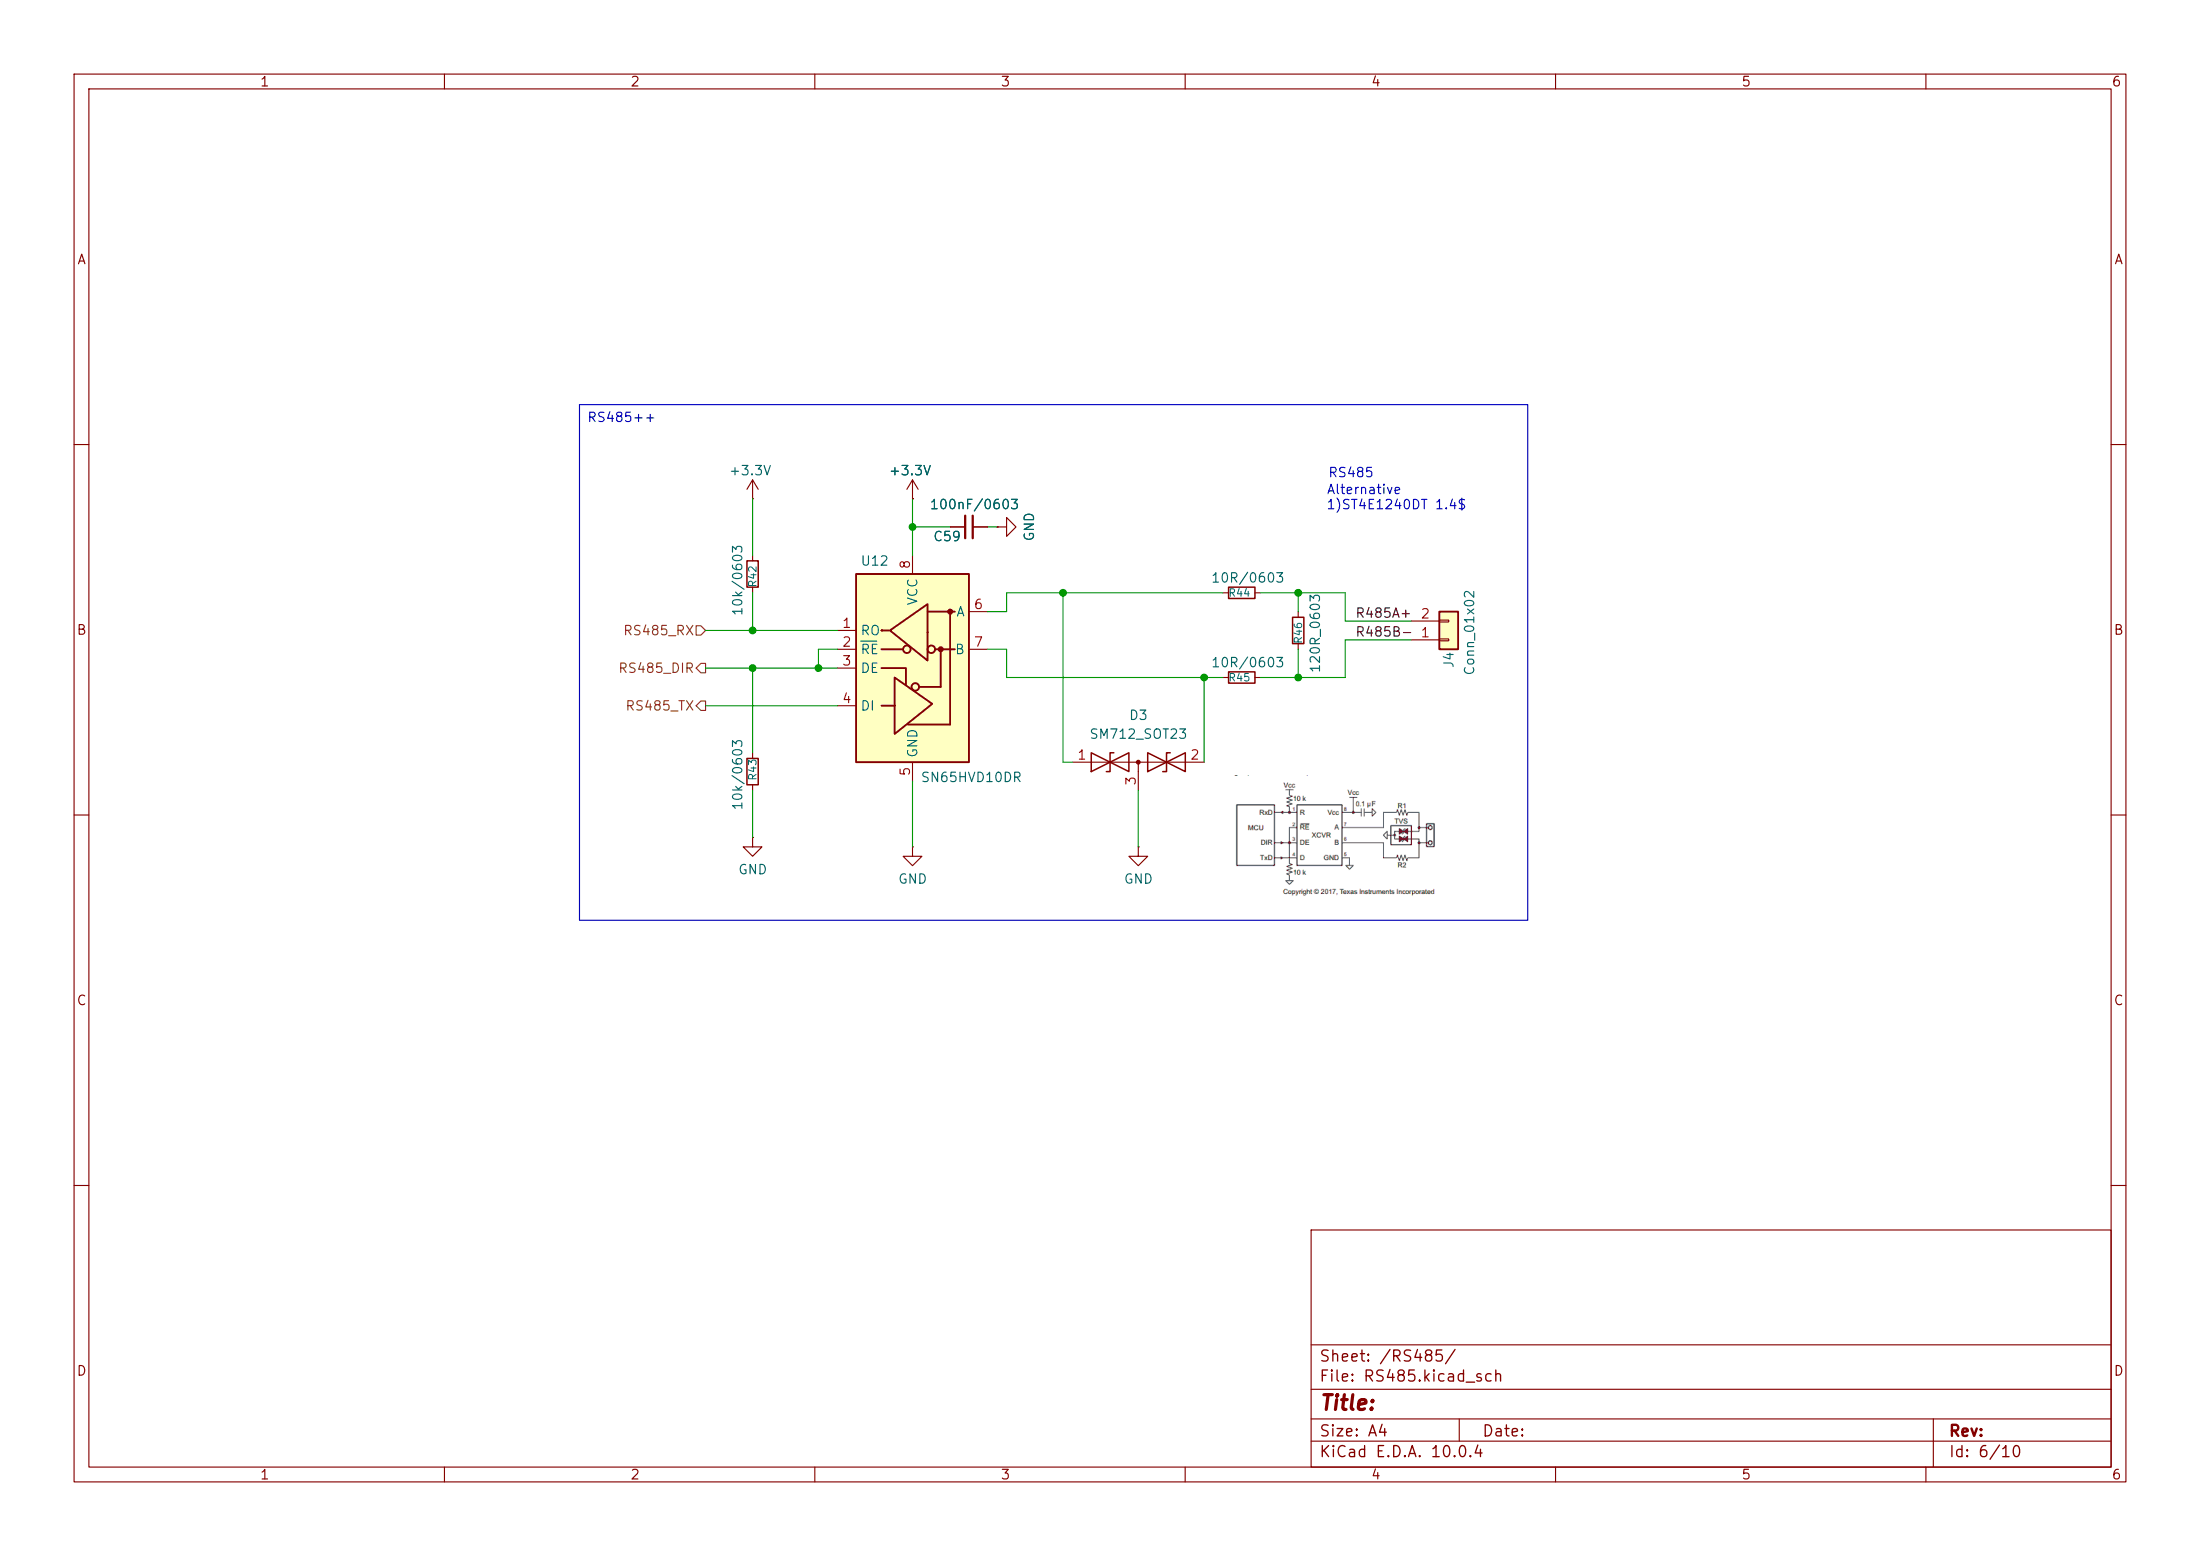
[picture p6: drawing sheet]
(kicad_sch
 (version 20260306)
 (generator "eeschema")
 (generator_version "10.0")
 (paper "A4")
 (lib_symbols
  (symbol "Connector_Generic:Conn_01x02"
   (pin_names
    (offset 1.016) (hide yes)) (exclude_from_sim no) (in_bom yes) (on_board yes)
   (in_pos_files yes)
   (duplicate_pin_numbers_are_jumpers no)
   (property "Reference" "J" (at 0 2.54 0) (show_name no) (do_not_autoplace no) (effects (font (size 1.27 1.27))))
   (property "Value" "Conn_01x02" (at 0 -5.08 0) (show_name no) (do_not_autoplace no) (effects (font (size 1.27 1.27))))
   (property "Footprint" "" (at 0 0 0) (show_name no) (do_not_autoplace no) (hide yes) (effects (font (size 1.27 1.27))))
   (property "Datasheet" "" (at 0 0 0) (show_name no) (do_not_autoplace no) (hide yes) (effects (font (size 1.27 1.27))))
   (property "Description" "Generic connector, single row, 01x02, script generated (kicad-library-utils/schlib/autogen/connector/)" (at 0 0 0) (show_name no) (do_not_autoplace no) (hide yes) (effects (font (size 1.27 1.27))))
   (symbol "Conn_01x02_1_1"
    (rectangle (start -1.27 1.27) (end 1.27 -3.81) (stroke (width 0.254) (type default)) (fill (type background)))
    (rectangle (start -1.27 0.127) (end 0 -0.127) (stroke (width 0.1524) (type default)) (fill (type none)))
    (rectangle (start -1.27 -2.413) (end 0 -2.667) (stroke (width 0.1524) (type default)) (fill (type none)))
    (pin passive line (at -5.08 0 0) (length 3.81) (name "Pin_1" (effects (font (size 1.27 1.27)))) (number "1" (effects (font (size 1.27 1.27)))))
    (pin passive line (at -5.08 -2.54 0) (length 3.81) (name "Pin_2" (effects (font (size 1.27 1.27)))) (number "2" (effects (font (size 1.27 1.27))))))
   (embedded_fonts no))
  (symbol "Device:C_Small"
   (pin_numbers (hide yes))
   (pin_names
    (offset 0.254) (hide yes)) (exclude_from_sim no) (in_bom yes) (on_board yes)
   (in_pos_files yes)
   (duplicate_pin_numbers_are_jumpers no)
   (property "Reference" "C" (at 0.254 1.778 0) (show_name no) (do_not_autoplace no) (effects (font (size 1.27 1.27)) (justify left)))
   (property "Value" "C_Small" (at 0.254 -2.032 0) (show_name no) (do_not_autoplace no) (effects (font (size 1.27 1.27)) (justify left)))
   (property "Footprint" "" (at 0 0 0) (show_name no) (do_not_autoplace no) (hide yes) (effects (font (size 1.27 1.27))))
   (property "Datasheet" "" (at 0 0 0) (show_name no) (do_not_autoplace no) (hide yes) (effects (font (size 1.27 1.27))))
   (property "Description" "Unpolarized capacitor, small symbol" (at 0 -10.16 0) (show_name no) (do_not_autoplace no) (hide yes) (effects (font (size 1.27 1.27))))
   (symbol "C_Small_0_1"
    (polyline (pts (xy -1.524 0.508) (xy 1.524 0.508)) (stroke (width 0.3048) (type default)) (fill (type none)))
    (polyline (pts (xy -1.524 -0.508) (xy 1.524 -0.508)) (stroke (width 0.3048) (type default)) (fill (type none))))
   (symbol "C_Small_1_1"
    (pin passive line (at 0 2.54 270) (length 2.032) (name "" (effects (font (size 1.27 1.27)))) (number "1" (effects (font (size 1.27 1.27)))))
    (pin passive line (at 0 -2.54 90) (length 2.032) (name "" (effects (font (size 1.27 1.27)))) (number "2" (effects (font (size 1.27 1.27))))))
   (embedded_fonts no))
  (symbol "Device:R_Small"
   (pin_numbers (hide yes))
   (pin_names
    (offset 0.254) (hide yes)) (exclude_from_sim no) (in_bom yes) (on_board yes)
   (in_pos_files yes)
   (duplicate_pin_numbers_are_jumpers no)
   (property "Reference" "R" (at 0 0 90) (show_name no) (do_not_autoplace no) (effects (font (size 1.016 1.016))))
   (property "Value" "R_Small" (at 1.778 0 90) (show_name no) (do_not_autoplace no) (effects (font (size 1.27 1.27))))
   (property "Footprint" "" (at 0 0 0) (show_name no) (do_not_autoplace no) (hide yes) (effects (font (size 1.27 1.27))))
   (property "Datasheet" "" (at 0 0 0) (show_name no) (do_not_autoplace no) (hide yes) (effects (font (size 1.27 1.27))))
   (property "Description" "Resistor, small symbol" (at 0 0 0) (show_name no) (do_not_autoplace no) (hide yes) (effects (font (size 1.27 1.27))))
   (symbol "R_Small_0_1"
    (rectangle (start -0.762 1.778) (end 0.762 -1.778) (stroke (width 0.2032) (type default)) (fill (type none))))
   (symbol "R_Small_1_1"
    (pin passive line (at 0 2.54 270) (length 0.762) (name "" (effects (font (size 1.27 1.27)))) (number "1" (effects (font (size 1.27 1.27)))))
    (pin passive line (at 0 -2.54 90) (length 0.762) (name "" (effects (font (size 1.27 1.27)))) (number "2" (effects (font (size 1.27 1.27))))))
   (embedded_fonts no))
  (symbol "Diode:SM712_SOT23"
   (pin_names
    (offset 1.016) (hide yes)) (exclude_from_sim no) (in_bom yes) (on_board yes)
   (in_pos_files yes)
   (duplicate_pin_numbers_are_jumpers no)
   (property "Reference" "D" (at 0 4.445 0) (show_name no) (do_not_autoplace no) (effects (font (size 1.27 1.27))))
   (property "Value" "SM712_SOT23" (at 0 2.54 0) (show_name no) (do_not_autoplace no) (effects (font (size 1.27 1.27))))
   (property "Footprint" "Package_TO_SOT_SMD:SOT-23" (at 0 -8.89 0) (show_name no) (do_not_autoplace no) (hide yes) (effects (font (size 1.27 1.27))))
   (property "Datasheet" "https://www.littelfuse.com/~/media/electronics/datasheets/tvs_diode_arrays/littelfuse_tvs_diode_array_sm712_datasheet.pdf.pdf" (at -3.81 0 0) (show_name no) (do_not_autoplace no) (hide yes) (effects (font (size 1.27 1.27))))
   (property "Description" "7V/12V, 600W Asymmetrical TVS Diode Array, SOT-23" (at 0 0 0) (show_name no) (do_not_autoplace no) (hide yes) (effects (font (size 1.27 1.27))))
   (symbol "SM712_SOT23_0_0"
    (polyline (pts (xy 0 -1.27) (xy 0 0)) (stroke (width 0) (type default)) (fill (type none))))
   (symbol "SM712_SOT23_0_1"
    (polyline (pts (xy -6.35 0) (xy 6.35 0)) (stroke (width 0) (type default)) (fill (type none)))
    (polyline (pts (xy -6.35 -1.27) (xy -1.27 1.27) (xy -1.27 -1.27) (xy -6.35 1.27) (xy -6.35 -1.27)) (stroke (width 0.2032) (type default)) (fill (type none)))
    (polyline (pts (xy -3.302 1.27) (xy -3.81 1.27) (xy -3.81 -1.27) (xy -4.318 -1.27)) (stroke (width 0.2032) (type default)) (fill (type none)))
    (circle (center 0 0) (radius 0.254) (stroke (width 0) (type default)) (fill (type outline)))
    (polyline (pts (xy 1.27 -1.27) (xy 1.27 1.27) (xy 6.35 -1.27) (xy 6.35 1.27) (xy 1.27 -1.27)) (stroke (width 0.2032) (type default)) (fill (type none)))
    (polyline (pts (xy 4.318 1.27) (xy 3.81 1.27) (xy 3.81 -1.27) (xy 3.302 -1.27)) (stroke (width 0.2032) (type default)) (fill (type none))))
   (symbol "SM712_SOT23_1_1"
    (pin passive line (at -8.89 0 0) (length 2.54) (name "A1" (effects (font (size 1.27 1.27)))) (number "1" (effects (font (size 1.27 1.27)))))
    (pin passive line (at 8.89 0 180) (length 2.54) (name "A2" (effects (font (size 1.27 1.27)))) (number "2" (effects (font (size 1.27 1.27)))))
    (pin input line (at 0 -3.81 90) (length 2.54) (name "common" (effects (font (size 1.27 1.27)))) (number "3" (effects (font (size 1.27 1.27))))))
   (embedded_fonts no))
  (symbol "Interface_UART:MAX487E" (exclude_from_sim no) (in_bom yes) (on_board yes)
   (in_pos_files yes)
   (duplicate_pin_numbers_are_jumpers no)
   (property "Reference" "U" (at -6.985 13.97 0) (show_name no) (do_not_autoplace no) (effects (font (size 1.27 1.27))))
   (property "Value" "MAX487E" (at 1.27 13.97 0) (show_name no) (do_not_autoplace no) (effects (font (size 1.27 1.27)) (justify left)))
   (property "Footprint" "Package_SO:SOIC-8_3.9x4.9mm_P1.27mm" (at 0 -22.86 0) (show_name no) (do_not_autoplace no) (hide yes) (effects (font (size 1.27 1.27))))
   (property "Datasheet" "https://datasheets.maximintegrated.com/en/ds/MAX1487E-MAX491E.pdf" (at 0 1.27 0) (show_name no) (do_not_autoplace no) (hide yes) (effects (font (size 1.27 1.27))))
   (property "Description" "Half duplex RS-485/RS-422, 0.25 Mbps, ±15kV electro-static discharge (ESD) protection, with slew-rate, with low-power shutdown, with receiver/driver enable, 128 receiver drive capability, DIP-8 and SOIC-8" (at 0 0 0) (show_name no) (do_not_autoplace no) (hide yes) (effects (font (size 1.27 1.27))))
   (symbol "MAX487E_0_1"
    (rectangle (start -7.62 12.7) (end 7.62 -12.7) (stroke (width 0.254) (type default)) (fill (type background)))
    (polyline (pts (xy -4.191 2.54) (xy -1.27 2.54)) (stroke (width 0.254) (type default)) (fill (type none)))
    (polyline (pts (xy -4.191 0) (xy -0.889 0) (xy -0.889 -2.286)) (stroke (width 0.254) (type default)) (fill (type none)))
    (polyline (pts (xy -3.175 5.08) (xy -4.191 5.08) (xy -4.064 5.08)) (stroke (width 0.254) (type default)) (fill (type none)))
    (polyline (pts (xy -2.54 -5.08) (xy -4.191 -5.08)) (stroke (width 0.254) (type default)) (fill (type none)))
    (polyline (pts (xy -2.413 -5.08) (xy -2.413 -1.27) (xy 2.667 -4.826) (xy -2.413 -8.89) (xy -2.413 -5.08)) (stroke (width 0.254) (type default)) (fill (type none)))
    (polyline (pts (xy -0.635 -7.62) (xy 5.08 -7.62)) (stroke (width 0.254) (type default)) (fill (type none)))
    (circle (center 0.381 -2.54) (radius 0.508) (stroke (width 0.254) (type default)) (fill (type none)))
    (polyline (pts (xy 0.889 -2.54) (xy 3.81 -2.54)) (stroke (width 0.254) (type default)) (fill (type none)))
    (polyline (pts (xy 2.032 7.62) (xy 5.715 7.62)) (stroke (width 0.254) (type default)) (fill (type none)))
    (polyline (pts (xy 3.048 2.54) (xy 5.715 2.54)) (stroke (width 0.254) (type default)) (fill (type none)))
    (circle (center 3.81 2.54) (radius 0.2794) (stroke (width 0.254) (type default)) (fill (type outline)))
    (polyline (pts (xy 3.81 -2.54) (xy 3.81 2.54)) (stroke (width 0.254) (type default)) (fill (type none)))
    (polyline (pts (xy 5.08 -7.62) (xy 5.08 7.62)) (stroke (width 0.254) (type default)) (fill (type none))))
   (symbol "MAX487E_1_1"
    (circle (center -0.762 2.54) (radius 0.508) (stroke (width 0.254) (type default)) (fill (type none)))
    (polyline (pts (xy 2.032 4.826) (xy 2.032 8.636) (xy -3.048 5.08) (xy 2.032 1.016) (xy 2.032 4.826)) (stroke (width 0.254) (type default)) (fill (type none)))
    (circle (center 2.54 2.54) (radius 0.508) (stroke (width 0.254) (type default)) (fill (type none)))
    (circle (center 5.08 7.62) (radius 0.2794) (stroke (width 0.254) (type default)) (fill (type outline)))
    (pin output line (at -10.16 5.08 0) (length 2.54) (name "RO" (effects (font (size 1.27 1.27)))) (number "1" (effects (font (size 1.27 1.27)))))
    (pin input line (at -10.16 2.54 0) (length 2.54) (name "~{RE}" (effects (font (size 1.27 1.27)))) (number "2" (effects (font (size 1.27 1.27)))))
    (pin input line (at -10.16 0 0) (length 2.54) (name "DE" (effects (font (size 1.27 1.27)))) (number "3" (effects (font (size 1.27 1.27)))))
    (pin input line (at -10.16 -5.08 0) (length 2.54) (name "DI" (effects (font (size 1.27 1.27)))) (number "4" (effects (font (size 1.27 1.27)))))
    (pin power_in line (at 0 -15.24 90) (length 2.54) (name "GND" (effects (font (size 1.27 1.27)))) (number "5" (effects (font (size 1.27 1.27)))))
    (pin bidirectional line (at 10.16 7.62 180) (length 2.54) (name "A" (effects (font (size 1.27 1.27)))) (number "6" (effects (font (size 1.27 1.27)))))
    (pin bidirectional line (at 10.16 2.54 180) (length 2.54) (name "B" (effects (font (size 1.27 1.27)))) (number "7" (effects (font (size 1.27 1.27)))))
    (pin power_in line (at 0 15.24 270) (length 2.54) (name "VCC" (effects (font (size 1.27 1.27)))) (number "8" (effects (font (size 1.27 1.27))))))
   (embedded_fonts no))
  (symbol "power:+3.3V"
   (power global)
   (pin_numbers (hide yes))
   (pin_names
    (offset 0) (hide yes)) (exclude_from_sim no) (in_bom yes) (on_board yes)
   (in_pos_files yes)
   (duplicate_pin_numbers_are_jumpers no)
   (property "Reference" "#PWR" (at 0 -3.81 0) (show_name no) (do_not_autoplace no) (hide yes) (effects (font (size 1.27 1.27))))
   (property "Value" "+3.3V" (at 0 3.556 0) (show_name no) (do_not_autoplace no) (effects (font (size 1.27 1.27))))
   (property "Footprint" "" (at 0 0 0) (show_name no) (do_not_autoplace no) (hide yes) (effects (font (size 1.27 1.27))))
   (property "Datasheet" "" (at 0 0 0) (show_name no) (do_not_autoplace no) (hide yes) (effects (font (size 1.27 1.27))))
   (property "Description" "Power symbol creates a global label with name \"+3.3V\"" (at 0 0 0) (show_name no) (do_not_autoplace no) (hide yes) (effects (font (size 1.27 1.27))))
   (symbol "+3.3V_0_1"
    (polyline (pts (xy -0.762 1.27) (xy 0 2.54)) (stroke (width 0) (type default)) (fill (type none)))
    (polyline (pts (xy 0 2.54) (xy 0.762 1.27)) (stroke (width 0) (type default)) (fill (type none)))
    (polyline (pts (xy 0 0) (xy 0 2.54)) (stroke (width 0) (type default)) (fill (type none))))
   (symbol "+3.3V_1_1"
    (pin power_in line (at 0 0 90) (length 0) (name "" (effects (font (size 1.27 1.27)))) (number "1" (effects (font (size 1.27 1.27))))))
   (embedded_fonts no))
  (symbol "power:GND"
   (power global)
   (pin_numbers (hide yes))
   (pin_names
    (offset 0) (hide yes)) (exclude_from_sim no) (in_bom yes) (on_board yes)
   (in_pos_files yes)
   (duplicate_pin_numbers_are_jumpers no)
   (property "Reference" "#PWR" (at 0 -6.35 0) (show_name no) (do_not_autoplace no) (hide yes) (effects (font (size 1.27 1.27))))
   (property "Value" "GND" (at 0 -3.81 0) (show_name no) (do_not_autoplace no) (effects (font (size 1.27 1.27))))
   (property "Footprint" "" (at 0 0 0) (show_name no) (do_not_autoplace no) (hide yes) (effects (font (size 1.27 1.27))))
   (property "Datasheet" "" (at 0 0 0) (show_name no) (do_not_autoplace no) (hide yes) (effects (font (size 1.27 1.27))))
   (property "Description" "Power symbol creates a global label with name \"GND\" , ground" (at 0 0 0) (show_name no) (do_not_autoplace no) (hide yes) (effects (font (size 1.27 1.27))))
   (symbol "GND_0_1"
    (polyline (pts (xy 0 0) (xy 0 -1.27) (xy 1.27 -1.27) (xy 0 -2.54) (xy -1.27 -1.27) (xy 0 -1.27)) (stroke (width 0) (type default)) (fill (type none))))
   (symbol "GND_1_1"
    (pin power_in line (at 0 0 270) (length 0) (name "" (effects (font (size 1.27 1.27)))) (number "1" (effects (font (size 1.27 1.27))))))
   (embedded_fonts no)))
 (text "Alternative\n         1)ST4E1240DT 1.4$"
  (exclude_from_sim no)
  (at 184.15 67.31 0)
  (effects (font (size 1.27 1.27))))
 (text "RS485"
  (exclude_from_sim no)
  (at 182.372 64.008 0)
  (effects (font (size 1.27 1.27))))
 (text_box "RS485++"
  (exclude_from_sim no)
  (at 78.232 54.61 0)
  (size 128.016 69.596)
  (margins 0.9525 0.9525 0.9525 0.9525)
  (stroke (width 0) (type solid))
  (fill (type none))
  (effects (font (size 1.27 1.27)) (justify left top)))
 (junction
  (at 101.6 90.17)
  (diameter 0)
  (color 0 0 0 0))
 (junction
  (at 162.56 91.44)
  (diameter 0)
  (color 0 0 0 0))
 (junction
  (at 143.51 80.01)
  (diameter 0)
  (color 0 0 0 0))
 (junction
  (at 110.49 90.17)
  (diameter 0)
  (color 0 0 0 0))
 (junction
  (at 123.19 71.12)
  (diameter 0)
  (color 0 0 0 0))
 (junction
  (at 101.6 85.09)
  (diameter 0)
  (color 0 0 0 0))
 (junction
  (at 175.26 80.01)
  (diameter 0)
  (color 0 0 0 0))
 (junction
  (at 175.26 91.44)
  (diameter 0)
  (color 0 0 0 0))
 (wire
  (pts (xy 135.89 91.44) (xy 135.89 87.63))
  (stroke (width 0) (type default)))
 (wire
  (pts (xy 123.19 105.41) (xy 123.19 114.3))
  (stroke (width 0) (type default)))
 (wire
  (pts (xy 135.89 82.55) (xy 133.35 82.55))
  (stroke (width 0) (type default)))
 (wire
  (pts (xy 175.26 87.63) (xy 175.26 91.44))
  (stroke (width 0) (type default)))
 (wire
  (pts (xy 162.56 91.44) (xy 162.56 102.87))
  (stroke (width 0) (type default)))
 (wire
  (pts (xy 181.61 80.01) (xy 181.61 83.82))
  (stroke (width 0) (type default)))
 (wire
  (pts (xy 123.19 71.12) (xy 123.19 74.93))
  (stroke (width 0) (type default)))
 (wire
  (pts (xy 110.49 90.17) (xy 113.03 90.17))
  (stroke (width 0) (type default)))
 (wire
  (pts (xy 101.6 74.93) (xy 101.6 67.31))
  (stroke (width 0) (type default)))
 (wire
  (pts (xy 181.61 86.36) (xy 190.5 86.36))
  (stroke (width 0) (type default)))
 (wire
  (pts (xy 175.26 91.44) (xy 181.61 91.44))
  (stroke (width 0) (type default)))
 (wire
  (pts (xy 144.78 102.87) (xy 143.51 102.87))
  (stroke (width 0) (type default)))
 (wire
  (pts (xy 135.89 91.44) (xy 165.1 91.44))
  (stroke (width 0) (type default)))
 (wire
  (pts (xy 101.6 90.17) (xy 110.49 90.17))
  (stroke (width 0) (type default)))
 (wire
  (pts (xy 101.6 106.68) (xy 101.6 113.03))
  (stroke (width 0) (type default)))
 (wire
  (pts (xy 170.18 91.44) (xy 175.26 91.44))
  (stroke (width 0) (type default)))
 (wire
  (pts (xy 170.18 80.01) (xy 175.26 80.01))
  (stroke (width 0) (type default)))
 (wire
  (pts (xy 175.26 80.01) (xy 175.26 82.55))
  (stroke (width 0) (type default)))
 (wire
  (pts (xy 95.25 85.09) (xy 101.6 85.09))
  (stroke (width 0) (type default)))
 (wire
  (pts (xy 175.26 80.01) (xy 181.61 80.01))
  (stroke (width 0) (type default)))
 (wire
  (pts (xy 133.35 71.12) (xy 134.62 71.12))
  (stroke (width 0) (type default)))
 (wire
  (pts (xy 113.03 87.63) (xy 110.49 87.63))
  (stroke (width 0) (type default)))
 (wire
  (pts (xy 153.67 106.68) (xy 153.67 114.3))
  (stroke (width 0) (type default)))
 (wire
  (pts (xy 135.89 80.01) (xy 143.51 80.01))
  (stroke (width 0) (type default)))
 (wire
  (pts (xy 143.51 80.01) (xy 165.1 80.01))
  (stroke (width 0) (type default)))
 (wire
  (pts (xy 123.19 67.31) (xy 123.19 71.12))
  (stroke (width 0) (type default)))
 (wire
  (pts (xy 135.89 87.63) (xy 133.35 87.63))
  (stroke (width 0) (type default)))
 (wire
  (pts (xy 135.89 80.01) (xy 135.89 82.55))
  (stroke (width 0) (type default)))
 (wire
  (pts (xy 101.6 85.09) (xy 113.03 85.09))
  (stroke (width 0) (type default)))
 (wire
  (pts (xy 95.25 90.17) (xy 101.6 90.17))
  (stroke (width 0) (type default)))
 (wire
  (pts (xy 95.25 95.25) (xy 113.03 95.25))
  (stroke (width 0) (type default)))
 (wire
  (pts (xy 123.19 71.12) (xy 128.27 71.12))
  (stroke (width 0) (type default)))
 (wire
  (pts (xy 101.6 90.17) (xy 101.6 101.6))
  (stroke (width 0) (type default)))
 (wire
  (pts (xy 181.61 86.36) (xy 181.61 91.44))
  (stroke (width 0) (type default)))
 (wire
  (pts (xy 143.51 80.01) (xy 143.51 102.87))
  (stroke (width 0) (type default)))
 (wire
  (pts (xy 181.61 83.82) (xy 190.5 83.82))
  (stroke (width 0) (type default)))
 (wire
  (pts (xy 110.49 87.63) (xy 110.49 90.17))
  (stroke (width 0) (type default)))
 (wire
  (pts (xy 101.6 80.01) (xy 101.6 85.09))
  (stroke (width 0) (type default)))
 (image
  (at 182.118 113.03)
  (scale 1.05069)
  (data))
 (label "R485B-"
  (at 182.88 86.36 0)
  (effects (font (size 1.27 1.27)) (justify left bottom)))
 (label "R485A+"
  (at 182.88 83.82 0)
  (effects (font (size 1.27 1.27)) (justify left bottom)))
 (hierarchical_label "RS485_DIR"
  (shape output)
  (at 95.25 90.17 180)
  (effects (font (size 1.27 1.27)) (justify right)))
 (hierarchical_label "RS485_TX"
  (shape output)
  (at 95.25 95.25 180)
  (effects (font (size 1.27 1.27)) (justify right)))
 (hierarchical_label "RS485_RX"
  (shape input)
  (at 95.25 85.09 180)
  (effects (font (size 1.27 1.27)) (justify right)))
 (symbol
  (lib_id "Device:R_Small")
  (at 167.64 80.01 90)
  (unit 1)
  (body_style 1)
  (exclude_from_sim no)
  (in_bom yes)
  (on_board yes)
  (in_pos_files yes)
  (dnp no)
  (property "Reference" "R44" (at 168.91 80.01 90) (show_name no) (do_not_autoplace no) (effects (font (size 1.016 1.016)) (justify left)))
  (property "Value" "10R/0603" (at 173.482 77.978 90) (show_name no) (do_not_autoplace no) (effects (font (size 1.27 1.27)) (justify left)))
  (property "Footprint" "Resistor_SMD:R_0603_1608Metric" (at 167.64 80.01 0) (hide yes) (show_name no) (do_not_autoplace no) (effects (font (size 1.27 1.27))))
  (property "Datasheet" "" (at 167.64 80.01 0) (hide yes) (show_name no) (do_not_autoplace no) (effects (font (size 1.27 1.27))))
  (property "Description" "Resistor, small symbol" (at 167.64 80.01 0) (hide yes) (show_name no) (do_not_autoplace no) (effects (font (size 1.27 1.27))))
  (property "link" "https://www.ozdisan.com/p/smt-smd-ve-cip-direncler-194/royalohm-0603saf1583t5e-505976" (at 167.64 80.01 90) (hide yes) (show_name no) (do_not_autoplace no) (effects (font (size 1.27 1.27))))
  (property "Link" "" (at 167.64 80.01 90) (hide yes) (show_name no) (do_not_autoplace no) (effects (font (size 1.27 1.27))))
  (property "manufacture" "" (at 167.64 80.01 90) (hide yes) (show_name no) (do_not_autoplace no) (effects (font (size 1.27 1.27))))
  (property "manufacture part number" "" (at 167.64 80.01 90) (hide yes) (show_name no) (do_not_autoplace no) (effects (font (size 1.27 1.27))))
  (pin "1")
  (pin "2"))
 (symbol
  (lib_id "power:+3.3V")
  (at 123.19 67.31 0)
  (unit 1)
  (body_style 1)
  (exclude_from_sim no)
  (in_bom yes)
  (on_board yes)
  (in_pos_files yes)
  (dnp no)
  (property "Reference" "#PWR0115" (at 123.19 71.12 0) (hide yes) (show_name no) (do_not_autoplace no) (effects (font (size 1.27 1.27))))
  (property "Value" "+3.3V" (at 119.888 63.5 0) (show_name no) (do_not_autoplace no) (effects (font (size 1.27 1.27)) (justify left)))
  (property "Footprint" "" (at 123.19 67.31 0) (hide yes) (show_name no) (do_not_autoplace no) (effects (font (size 1.27 1.27))))
  (property "Datasheet" "" (at 123.19 67.31 0) (hide yes) (show_name no) (do_not_autoplace no) (effects (font (size 1.27 1.27))))
  (property "Description" "Power symbol creates a global label with name \"+3.3V\"" (at 123.19 67.31 0) (hide yes) (show_name no) (do_not_autoplace no) (effects (font (size 1.27 1.27))))
  (pin "1"))
 (symbol
  (lib_id "Interface_UART:MAX487E")
  (at 123.19 90.17 0)
  (unit 1)
  (body_style 1)
  (exclude_from_sim no)
  (in_bom yes)
  (on_board yes)
  (in_pos_files yes)
  (dnp no)
  (property "Reference" "U12" (at 116.078 75.692 0) (show_name no) (do_not_autoplace no) (effects (font (size 1.27 1.27)) (justify left)))
  (property "Value" "SN65HVD10DR" (at 124.206 104.902 0) (show_name no) (do_not_autoplace no) (effects (font (size 1.27 1.27)) (justify left)))
  (property "Footprint" "pcb:SN65HVD10DR" (at 123.19 113.03 0) (hide yes) (show_name no) (do_not_autoplace no) (effects (font (size 1.27 1.27))))
  (property "Datasheet" "https://datasheets.maximintegrated.com/en/ds/MAX1487E-MAX491E.pdf" (at 123.19 88.9 0) (hide yes) (show_name no) (do_not_autoplace no) (effects (font (size 1.27 1.27))))
  (property "Description" "Half duplex RS-485/RS-422, 0.25 Mbps, ±15kV electro-static discharge (ESD) protection, with slew-rate, with low-power shutdown, with receiver/driver enable, 128 receiver drive capability, DIP-8 and SOIC-8" (at 123.19 90.17 0) (hide yes) (show_name no) (do_not_autoplace no) (effects (font (size 1.27 1.27))))
  (pin "3")
  (pin "4")
  (pin "1")
  (pin "8")
  (pin "2")
  (pin "6")
  (pin "7")
  (pin "5"))
 (symbol
  (lib_id "Device:R_Small")
  (at 101.6 77.47 180)
  (unit 1)
  (body_style 1)
  (exclude_from_sim no)
  (in_bom yes)
  (on_board yes)
  (in_pos_files yes)
  (dnp no)
  (property "Reference" "R42" (at 101.6 76.2 90) (show_name no) (do_not_autoplace no) (effects (font (size 1.016 1.016)) (justify left)))
  (property "Value" "10k/0603" (at 99.568 73.406 90) (show_name no) (do_not_autoplace no) (effects (font (size 1.27 1.27)) (justify left)))
  (property "Footprint" "Resistor_SMD:R_0603_1608Metric" (at 101.6 77.47 0) (hide yes) (show_name no) (do_not_autoplace no) (effects (font (size 1.27 1.27))))
  (property "Datasheet" "" (at 101.6 77.47 0) (hide yes) (show_name no) (do_not_autoplace no) (effects (font (size 1.27 1.27))))
  (property "Description" "Resistor, small symbol" (at 101.6 77.47 0) (hide yes) (show_name no) (do_not_autoplace no) (effects (font (size 1.27 1.27))))
  (property "link" "https://www.ozdisan.com/p/smt-smd-ve-cip-direncler-194/royalohm-0603saf1583t5e-505976" (at 101.6 77.47 90) (hide yes) (show_name no) (do_not_autoplace no) (effects (font (size 1.27 1.27))))
  (property "Link" "" (at 101.6 77.47 90) (hide yes) (show_name no) (do_not_autoplace no) (effects (font (size 1.27 1.27))))
  (property "manufacture" "" (at 101.6 77.47 90) (hide yes) (show_name no) (do_not_autoplace no) (effects (font (size 1.27 1.27))))
  (property "manufacture part number" "" (at 101.6 77.47 90) (hide yes) (show_name no) (do_not_autoplace no) (effects (font (size 1.27 1.27))))
  (pin "1")
  (pin "2"))
 (symbol
  (lib_id "power:+3.3V")
  (at 101.6 67.31 0)
  (unit 1)
  (body_style 1)
  (exclude_from_sim no)
  (in_bom yes)
  (on_board yes)
  (in_pos_files yes)
  (dnp no)
  (property "Reference" "#PWR0113" (at 101.6 71.12 0) (hide yes) (show_name no) (do_not_autoplace no) (effects (font (size 1.27 1.27))))
  (property "Value" "+3.3V" (at 98.298 63.5 0) (show_name no) (do_not_autoplace no) (effects (font (size 1.27 1.27)) (justify left)))
  (property "Footprint" "" (at 101.6 67.31 0) (hide yes) (show_name no) (do_not_autoplace no) (effects (font (size 1.27 1.27))))
  (property "Datasheet" "" (at 101.6 67.31 0) (hide yes) (show_name no) (do_not_autoplace no) (effects (font (size 1.27 1.27))))
  (property "Description" "Power symbol creates a global label with name \"+3.3V\"" (at 101.6 67.31 0) (hide yes) (show_name no) (do_not_autoplace no) (effects (font (size 1.27 1.27))))
  (pin "1"))
 (symbol
  (lib_id "power:GND")
  (at 123.19 114.3 0)
  (unit 1)
  (body_style 1)
  (exclude_from_sim no)
  (in_bom yes)
  (on_board yes)
  (in_pos_files yes)
  (dnp no)
  (property "Reference" "#PWR0116" (at 123.19 120.65 0) (hide yes) (show_name no) (do_not_autoplace no) (effects (font (size 1.27 1.27))))
  (property "Value" "GND" (at 123.19 118.618 0) (show_name no) (do_not_autoplace no) (effects (font (size 1.27 1.27))))
  (property "Footprint" "" (at 123.19 114.3 0) (hide yes) (show_name no) (do_not_autoplace no) (effects (font (size 1.27 1.27))))
  (property "Datasheet" "" (at 123.19 114.3 0) (hide yes) (show_name no) (do_not_autoplace no) (effects (font (size 1.27 1.27))))
  (property "Description" "Power symbol creates a global label with name \"GND\" , ground" (at 123.19 114.3 0) (hide yes) (show_name no) (do_not_autoplace no) (effects (font (size 1.27 1.27))))
  (pin "1"))
 (symbol
  (lib_id "power:GND")
  (at 153.67 114.3 0)
  (unit 1)
  (body_style 1)
  (exclude_from_sim no)
  (in_bom yes)
  (on_board yes)
  (in_pos_files yes)
  (dnp no)
  (property "Reference" "#PWR0118" (at 153.67 120.65 0) (hide yes) (show_name no) (do_not_autoplace no) (effects (font (size 1.27 1.27))))
  (property "Value" "GND" (at 153.67 118.618 0) (show_name no) (do_not_autoplace no) (effects (font (size 1.27 1.27))))
  (property "Footprint" "" (at 153.67 114.3 0) (hide yes) (show_name no) (do_not_autoplace no) (effects (font (size 1.27 1.27))))
  (property "Datasheet" "" (at 153.67 114.3 0) (hide yes) (show_name no) (do_not_autoplace no) (effects (font (size 1.27 1.27))))
  (property "Description" "Power symbol creates a global label with name \"GND\" , ground" (at 153.67 114.3 0) (hide yes) (show_name no) (do_not_autoplace no) (effects (font (size 1.27 1.27))))
  (pin "1"))
 (symbol
  (lib_id "Device:R_Small")
  (at 101.6 104.14 0)
  (unit 1)
  (body_style 1)
  (exclude_from_sim no)
  (in_bom yes)
  (on_board yes)
  (in_pos_files yes)
  (dnp no)
  (property "Reference" "R43" (at 101.6 105.41 90) (show_name no) (do_not_autoplace no) (effects (font (size 1.016 1.016)) (justify left)))
  (property "Value" "10k/0603" (at 99.568 109.474 90) (show_name no) (do_not_autoplace no) (effects (font (size 1.27 1.27)) (justify left)))
  (property "Footprint" "Resistor_SMD:R_0603_1608Metric" (at 101.6 104.14 0) (hide yes) (show_name no) (do_not_autoplace no) (effects (font (size 1.27 1.27))))
  (property "Datasheet" "" (at 101.6 104.14 0) (hide yes) (show_name no) (do_not_autoplace no) (effects (font (size 1.27 1.27))))
  (property "Description" "Resistor, small symbol" (at 101.6 104.14 0) (hide yes) (show_name no) (do_not_autoplace no) (effects (font (size 1.27 1.27))))
  (property "link" "https://www.ozdisan.com/p/smt-smd-ve-cip-direncler-194/royalohm-0603saf1583t5e-505976" (at 101.6 104.14 90) (hide yes) (show_name no) (do_not_autoplace no) (effects (font (size 1.27 1.27))))
  (property "Link" "" (at 101.6 104.14 90) (hide yes) (show_name no) (do_not_autoplace no) (effects (font (size 1.27 1.27))))
  (property "manufacture" "" (at 101.6 104.14 90) (hide yes) (show_name no) (do_not_autoplace no) (effects (font (size 1.27 1.27))))
  (property "manufacture part number" "" (at 101.6 104.14 90) (hide yes) (show_name no) (do_not_autoplace no) (effects (font (size 1.27 1.27))))
  (pin "1")
  (pin "2"))
 (symbol
  (lib_id "Diode:SM712_SOT23")
  (at 153.67 102.87 0)
  (unit 1)
  (body_style 1)
  (exclude_from_sim no)
  (in_bom yes)
  (on_board yes)
  (in_pos_files yes)
  (dnp no)
  (fields_autoplaced yes)
  (property "Reference" "D3" (at 153.67 96.52 0) (show_name no) (do_not_autoplace no) (effects (font (size 1.27 1.27))))
  (property "Value" "SM712_SOT23" (at 153.67 99.06 0) (show_name no) (do_not_autoplace no) (effects (font (size 1.27 1.27))))
  (property "Footprint" "Package_TO_SOT_SMD:SOT-23" (at 153.67 111.76 0) (hide yes) (show_name no) (do_not_autoplace no) (effects (font (size 1.27 1.27))))
  (property "Datasheet" "https://www.littelfuse.com/~/media/electronics/datasheets/tvs_diode_arrays/littelfuse_tvs_diode_array_sm712_datasheet.pdf.pdf" (at 149.86 102.87 0) (hide yes) (show_name no) (do_not_autoplace no) (effects (font (size 1.27 1.27))))
  (property "Description" "7V/12V, 600W Asymmetrical TVS Diode Array, SOT-23" (at 153.67 102.87 0) (hide yes) (show_name no) (do_not_autoplace no) (effects (font (size 1.27 1.27))))
  (pin "1")
  (pin "3")
  (pin "2"))
 (symbol
  (lib_id "Device:R_Small")
  (at 175.26 85.09 180)
  (unit 1)
  (body_style 1)
  (exclude_from_sim no)
  (in_bom yes)
  (on_board yes)
  (in_pos_files yes)
  (dnp no)
  (property "Reference" "R46" (at 175.26 83.82 90) (show_name no) (do_not_autoplace no) (effects (font (size 1.016 1.016)) (justify left)))
  (property "Value" "120R_0603" (at 177.546 80.01 90) (show_name no) (do_not_autoplace no) (effects (font (size 1.27 1.27)) (justify left)))
  (property "Footprint" "Resistor_SMD:R_0603_1608Metric" (at 175.26 85.09 0) (hide yes) (show_name no) (do_not_autoplace no) (effects (font (size 1.27 1.27))))
  (property "Datasheet" "" (at 175.26 85.09 0) (hide yes) (show_name no) (do_not_autoplace no) (effects (font (size 1.27 1.27))))
  (property "Description" "Resistor, small symbol" (at 175.26 85.09 0) (hide yes) (show_name no) (do_not_autoplace no) (effects (font (size 1.27 1.27))))
  (property "link" "https://www.ozdisan.com/p/smt-smd-ve-cip-direncler-194/royalohm-0603saf1583t5e-505976" (at 175.26 85.09 90) (hide yes) (show_name no) (do_not_autoplace no) (effects (font (size 1.27 1.27))))
  (property "Link" "" (at 175.26 85.09 90) (hide yes) (show_name no) (do_not_autoplace no) (effects (font (size 1.27 1.27))))
  (property "manufacture" "" (at 175.26 85.09 90) (hide yes) (show_name no) (do_not_autoplace no) (effects (font (size 1.27 1.27))))
  (property "manufacture part number" "" (at 175.26 85.09 90) (hide yes) (show_name no) (do_not_autoplace no) (effects (font (size 1.27 1.27))))
  (pin "1")
  (pin "2"))
 (symbol
  (lib_id "Connector_Generic:Conn_01x02")
  (at 195.58 86.36 0)
  (mirror x)
  (unit 1)
  (body_style 1)
  (exclude_from_sim no)
  (in_bom yes)
  (on_board yes)
  (in_pos_files yes)
  (dnp no)
  (property "Reference" "J4" (at 195.58 87.884 90) (show_name no) (do_not_autoplace no) (effects (font (size 1.27 1.27)) (justify left)))
  (property "Value" "Conn_01x02" (at 198.374 79.502 90) (show_name no) (do_not_autoplace no) (effects (font (size 1.27 1.27)) (justify left)))
  (property "Footprint" "TerminalBlock_Phoenix:TerminalBlock_Phoenix_MKDS-3-2-5.08_1x02_P5.08mm_Horizontal" (at 195.58 86.36 0) (hide yes) (show_name no) (do_not_autoplace no) (effects (font (size 1.27 1.27))))
  (property "Datasheet" "" (at 195.58 86.36 0) (hide yes) (show_name no) (do_not_autoplace no) (effects (font (size 1.27 1.27))))
  (property "Description" "Generic connector, single row, 01x02, script generated (kicad-library-utils/schlib/autogen/connector/)" (at 195.58 86.36 0) (hide yes) (show_name no) (do_not_autoplace no) (effects (font (size 1.27 1.27))))
  (pin "1")
  (pin "2"))
 (symbol
  (lib_id "Device:R_Small")
  (at 167.64 91.44 90)
  (unit 1)
  (body_style 1)
  (exclude_from_sim no)
  (in_bom yes)
  (on_board yes)
  (in_pos_files yes)
  (dnp no)
  (property "Reference" "R45" (at 168.91 91.44 90) (show_name no) (do_not_autoplace no) (effects (font (size 1.016 1.016)) (justify left)))
  (property "Value" "10R/0603" (at 173.482 89.408 90) (show_name no) (do_not_autoplace no) (effects (font (size 1.27 1.27)) (justify left)))
  (property "Footprint" "Resistor_SMD:R_0603_1608Metric" (at 167.64 91.44 0) (hide yes) (show_name no) (do_not_autoplace no) (effects (font (size 1.27 1.27))))
  (property "Datasheet" "" (at 167.64 91.44 0) (hide yes) (show_name no) (do_not_autoplace no) (effects (font (size 1.27 1.27))))
  (property "Description" "Resistor, small symbol" (at 167.64 91.44 0) (hide yes) (show_name no) (do_not_autoplace no) (effects (font (size 1.27 1.27))))
  (property "link" "https://www.ozdisan.com/p/smt-smd-ve-cip-direncler-194/royalohm-0603saf1583t5e-505976" (at 167.64 91.44 90) (hide yes) (show_name no) (do_not_autoplace no) (effects (font (size 1.27 1.27))))
  (property "Link" "" (at 167.64 91.44 90) (hide yes) (show_name no) (do_not_autoplace no) (effects (font (size 1.27 1.27))))
  (property "manufacture" "" (at 167.64 91.44 90) (hide yes) (show_name no) (do_not_autoplace no) (effects (font (size 1.27 1.27))))
  (property "manufacture part number" "" (at 167.64 91.44 90) (hide yes) (show_name no) (do_not_autoplace no) (effects (font (size 1.27 1.27))))
  (pin "1")
  (pin "2"))
 (symbol
  (lib_id "power:GND")
  (at 101.6 113.03 0)
  (unit 1)
  (body_style 1)
  (exclude_from_sim no)
  (in_bom yes)
  (on_board yes)
  (in_pos_files yes)
  (dnp no)
  (property "Reference" "#PWR0114" (at 101.6 119.38 0) (hide yes) (show_name no) (do_not_autoplace no) (effects (font (size 1.27 1.27))))
  (property "Value" "GND" (at 101.6 117.348 0) (show_name no) (do_not_autoplace no) (effects (font (size 1.27 1.27))))
  (property "Footprint" "" (at 101.6 113.03 0) (hide yes) (show_name no) (do_not_autoplace no) (effects (font (size 1.27 1.27))))
  (property "Datasheet" "" (at 101.6 113.03 0) (hide yes) (show_name no) (do_not_autoplace no) (effects (font (size 1.27 1.27))))
  (property "Description" "Power symbol creates a global label with name \"GND\" , ground" (at 101.6 113.03 0) (hide yes) (show_name no) (do_not_autoplace no) (effects (font (size 1.27 1.27))))
  (pin "1"))
 (symbol
  (lib_id "power:GND")
  (at 134.62 71.12 90)
  (unit 1)
  (body_style 1)
  (exclude_from_sim no)
  (in_bom yes)
  (on_board yes)
  (in_pos_files yes)
  (dnp no)
  (property "Reference" "#PWR0117" (at 140.97 71.12 0) (hide yes) (show_name no) (do_not_autoplace no) (effects (font (size 1.27 1.27))))
  (property "Value" "GND" (at 138.938 71.12 0) (show_name no) (do_not_autoplace no) (effects (font (size 1.27 1.27))))
  (property "Footprint" "" (at 134.62 71.12 0) (hide yes) (show_name no) (do_not_autoplace no) (effects (font (size 1.27 1.27))))
  (property "Datasheet" "" (at 134.62 71.12 0) (hide yes) (show_name no) (do_not_autoplace no) (effects (font (size 1.27 1.27))))
  (property "Description" "Power symbol creates a global label with name \"GND\" , ground" (at 134.62 71.12 0) (hide yes) (show_name no) (do_not_autoplace no) (effects (font (size 1.27 1.27))))
  (pin "1"))
 (symbol
  (lib_id "Device:C_Small")
  (at 130.81 71.12 90)
  (unit 1)
  (body_style 1)
  (exclude_from_sim no)
  (in_bom yes)
  (on_board yes)
  (in_pos_files yes)
  (dnp no)
  (property "Reference" "C59" (at 129.794 72.39 90) (show_name no) (do_not_autoplace no) (effects (font (size 1.27 1.27)) (justify left)))
  (property "Value" "100nF/0603" (at 137.668 68.072 90) (show_name no) (do_not_autoplace no) (effects (font (size 1.27 1.27)) (justify left)))
  (property "Footprint" "Capacitor_SMD:C_0603_1608Metric" (at 130.81 71.12 0) (hide yes) (show_name no) (do_not_autoplace no) (effects (font (size 1.27 1.27))))
  (property "Datasheet" "" (at 130.81 71.12 0) (hide yes) (show_name no) (do_not_autoplace no) (effects (font (size 1.27 1.27))))
  (property "Description" "Unpolarized capacitor, small symbol" (at 140.97 71.12 0) (hide yes) (show_name no) (do_not_autoplace no) (effects (font (size 1.27 1.27))))
  (pin "1")
  (pin "2")))
